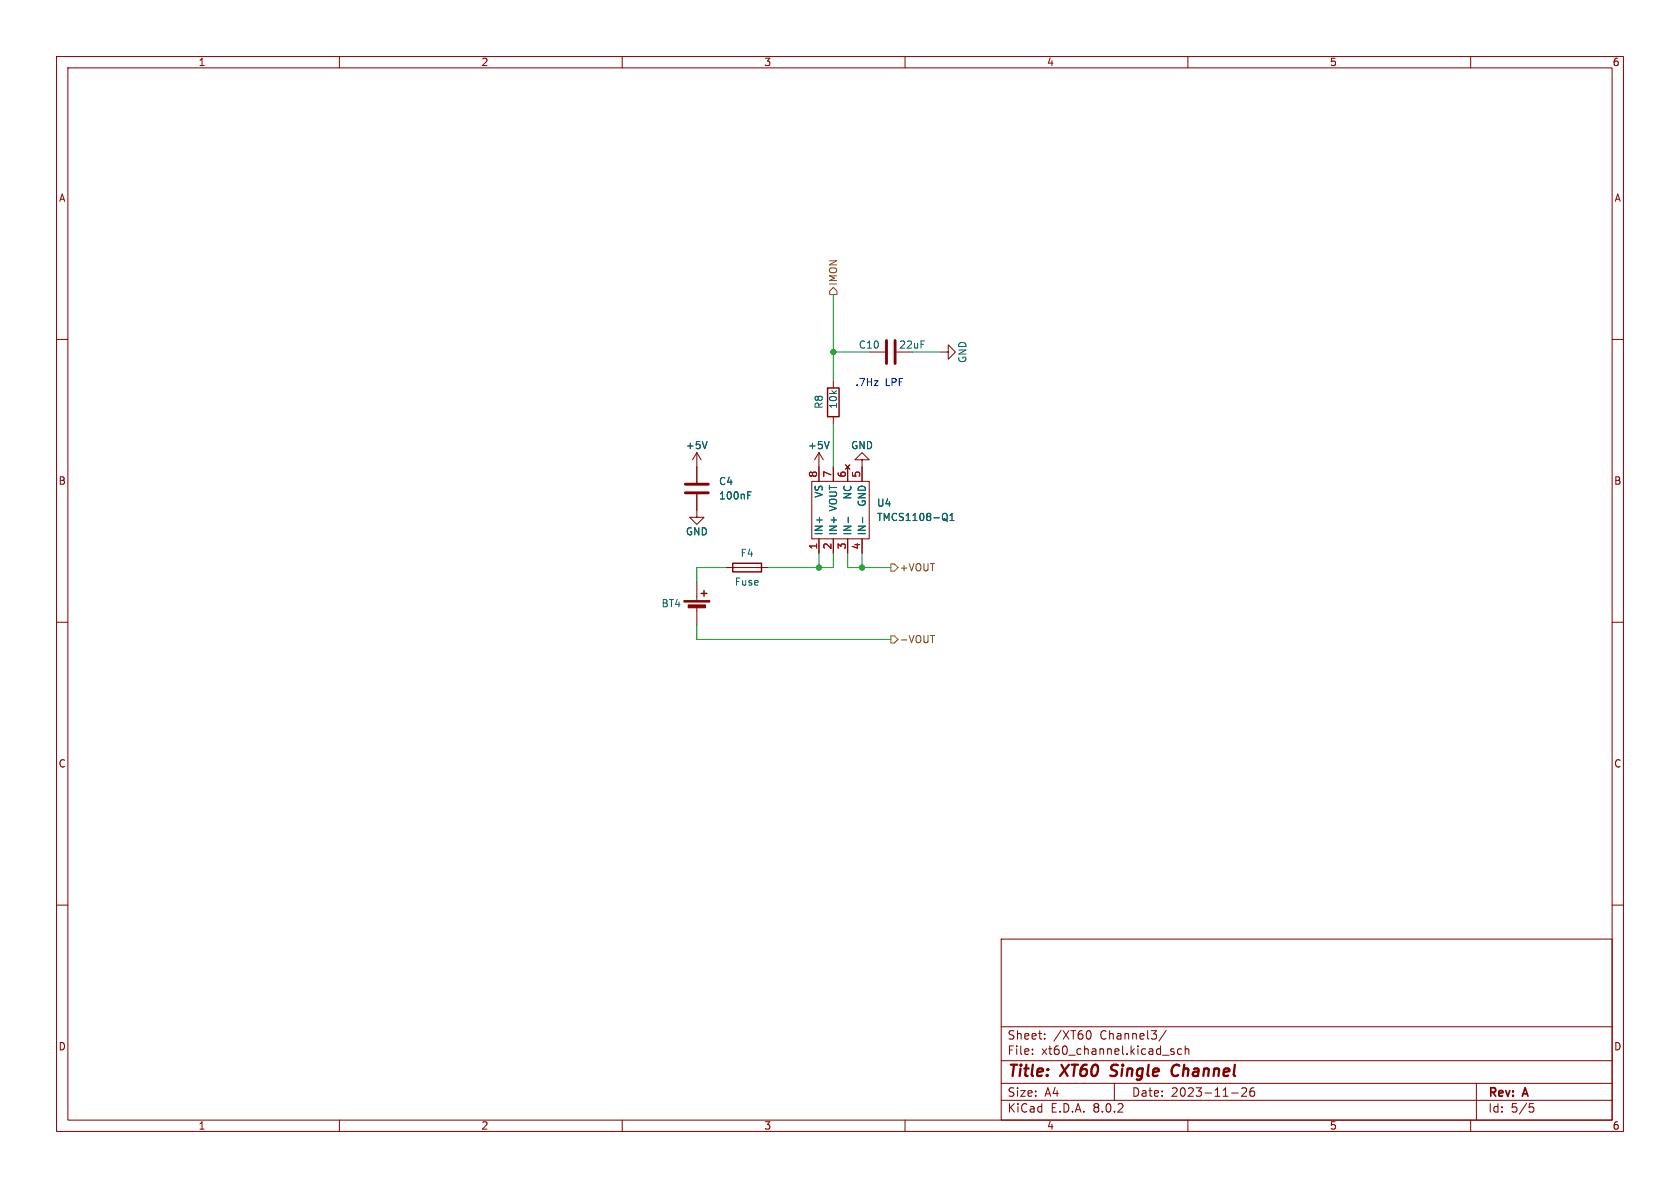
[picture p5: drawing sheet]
<svg xmlns="http://www.w3.org/2000/svg" width="297mm" height="210mm" viewBox="0 0 297 210" stroke-linecap="round" stroke-linejoin="round" font-family="sans-serif">
<g fill="none" stroke="#840000" stroke-width=".18">
<path d="M10 10h277v190h-277zM12 12h273v186h-273zM60 10v2M110 10v2M160 10v2M210 10v2M260 10v2M10 60h2M285 60h2M147.3 67.3v1.3M147.3 73.7v1.2M153.7 62.2h2.8"/>
<path d="M166.4 62.2h1.2v-1.2l1.3 1.2-1.3 1.3v-1.3M123.2 87.4v4h1.3l-1.3 1.3-1.3-1.3h1.3M123.2 80v5.3M123.2 80l-.8 1.3M123.2 80l.8 1.3M143.5 85.1h10.2v10.2h-10.2zM144.8 80l-.8 1.3M144.8 80v5.1M144.8 95.3v2.5M144.8 80l.7 1.3M147.3 82.6v2.5M147.3 95.3v2.5"/>
<path d="M149.5 82.2l.7 .7M149.9 82.6v2.5M149.9 95.3v2.5M150.2 82.2l-.7 .7M152.4 81.3h1.3l-1.3-1.3-1.3 1.3h1.3v3.8M152.4 95.3v2.5M10 110h2M123.2 102.9v3.3M123.2 107.2v3.3M128.3 100.3h7.6M285 110h2M10 160h2"/>
<path d="M285 160h2M177 166h108v32h-108zM60 198v2M110 198v2M160 198v2M177 194.5h108M177 191.5h108M177 187.5h108M177 181.5h108M182.5 186.3v.1M182.5 185.5v.1M184.7 183.6v.1"/>
<path d="M184.7 182.8v.1M192.4 182.2a.81 .81 0 0 1 .6 .6 .81 .81 0 0 1-.3 .8l-.3 .1M197 191.5v3M206.2 182.1l-1.3 2M207 185.7l.6 .4-.2 .3-.4-.1M207.5 185.5l-.3-.1-.2 .2M208.9 185.5l-.4-.1-.3 .3v.4l.1 .2h.6M209.5 185.5l.2-.1 .4 .1 .1 .9M209.5 184.9v1.5M210 198v2M217.7 193.2h1.2M219.5 192.4l.6-.1 .2 .1 .1 .3-.9 1.1h.9"/>
<path d="M221.7 192.3a.59 .59 0 0 0-.7 .6v.6l.1 .2 .4 .1 .2-.1 .1-.5-.1-.3h-.5l-.2 .3M260 198v2M261 191.5v6.5M270.4 195.1h.7M270.5 195.7h.4l.3 .3-.2 .5-.5 .1"/>
</g>
<path d="M196.3 190.1l.2 .1M196.6 188.4l-.1 .2v.4M208.1 188.2a1.13 1.13 0 0 0-.9 .7 1.13 1.13 0 0 0 .2 1.2l.3 .1 .5-.1" fill="none" stroke="#840000" stroke-width=".4"/>
<path d="M156.7 60.2v4.1M158.2 60.2v4.1M121.2 87.1h4M121.2 85.6h4" fill="none" stroke="#840000" stroke-width=".51"/>
<path d="M146.3 68.6h2v5.1h-2zM129.5 99.6h5.1v1.5h-5.1zM124 104.9h1M124.5 104.4v1" fill="none" stroke="#840000" stroke-width=".25"/>
<path d="M125 78l-.4 1.3M146.6 78l-.4 1.3M132.2 87.5h.4M132.2 86.9h.6M150 91.4v1M152.5 91.4v1M166.9 90.7a.43 .43 0 0 1 .5 .5v.4a.43 .43 0 0 1-.5 .4M167.1 91.8l.4 .3M167.9 92h.8M167.9 91.1l.4-.4v1.3" fill="none" stroke="#006464" stroke-width=".18"/>
<g fill="#840000" stroke="#840000" stroke-width=".18">
<path d="M120.9 106.2h4.6v.2h-4.6z"/>
<path d="M121.7 106.9h3v.5h-3z"/>
</g>
<path d="M147.3 50.8l.7 .6v.7h-1.3v-.7zM157.5 99.7h.6l.6 .6-.6 .7h-.6zM157.5 112.4h.6l.6 .6-.6 .7h-.6zM164.5 112.3h.7" fill="none" stroke="#725600" stroke-width=".18"/>
<path d="M147.3 52.1v15.2M147.3 74.9v7.7M147.3 62.2h6.4M161.3 62.2h5.1M144.8 97.8v2.5M147.3 97.8v2.5h-11.4M149.9 97.8v2.5h7.6M152.4 97.8v2.5M123.2 110.5v2.5h34.3M128.3 100.3h-5.1v2.6" fill="none" stroke="#009600" stroke-width=".18"/>
<g fill="#009600" stroke="#009600" stroke-width=".18">
<circle cx="152.4" cy="100.3" r=".46"/>
<circle cx="147.3" cy="62.2" r=".46"/>
<circle cx="144.8" cy="100.3" r=".46"/>
</g>
<g font-size="2.8" fill="#840000">
<text x="178" y="190.9">Title:</text>
<text x="187.7" y="190.9">XT60</text>
<text x="197.2" y="190.9">Single</text>
<text x="208.8" y="190.9">Channel</text>
</g>
<g font-size="2.1" fill="#840000">
<text x="178" y="184">Sheet:</text>
<text x="186.2" y="184">/XT60</text>
<text x="194.5" y="184">Channel3/</text>
<text x="178" y="186.7">File:</text>
<text x="184.1" y="186.7">xt60_channel.kicad_sch</text>
<text x="178" y="196.9">KiCad</text>
<text x="178" y="194.1">Size:</text>
<text x="184.7" y="194.1">A4</text>
<text x="185.7" y="196.9">E.D.A.</text>
<text x="193.3" y="196.9">8.0.2</text>
<text x="200" y="194.1">Date:</text>
<text x="207" y="194.1">2023-11-26</text>
<text x="263" y="194.3">Rev:</text>
<text x="263" y="196.9">Id:</text>
<text x="267.1" y="196.9">5/5</text>
<text x="269.4" y="194.3">A</text>
</g>
<g font-size="1.8" fill="#840000">
<text x="35" y="11.9">1</text>
<text x="85" y="11.9">2</text>
<text x="135" y="11.9">3</text>
<text x="185" y="11.9">4</text>
<text x="235" y="11.9">5</text>
<text x="285" y="11.9">6</text>
<text x="10.3" y="35.9">A</text>
<text x="285.3" y="35.9">A</text>
<text x="10.3" y="85.9">B</text>
<text x="285.3" y="85.9">B</text>
<text x="10.3" y="135.9">C</text>
<text x="285.3" y="135.9">C</text>
<text x="10.3" y="185.9">D</text>
<text x="285.3" y="185.9">D</text>
<text x="35" y="199.9">1</text>
<text x="85" y="199.9">2</text>
<text x="135" y="199.9">3</text>
<text x="185" y="199.9">4</text>
<text x="235" y="199.9">5</text>
<text x="285" y="199.9">6</text>
</g>
<g font-size="1.8" fill="#725600">
<text x="148.2" y="50.6" transform="rotate(-90 148.2 50.6)">IMON</text>
<text x="158.9" y="101.2">+VOUT</text>
<text x="158.9" y="113.9">-VOUT</text>
</g>
<g font-size="1.8" fill="#006464">
<text x="151.7" y="61.8">C10</text>
<text x="158.9" y="61.8">22uF</text>
<text x="171" y="64.3" transform="rotate(-90 171 64.3)">GND</text>
<text x="145.6" y="72.4" transform="rotate(-90 145.6 72.4)">R8</text>
<text x="148.2" y="72.4" transform="rotate(-90 148.2 72.4)">10k</text>
<text x="121.2" y="79.6">+5V</text>
<text x="142.7" y="79.6">+5V</text>
<text x="150.4" y="79.6">GND</text>
<text x="127" y="86">C4</text>
<text x="127" y="88.5">100nF</text>
<text x="145.6" y="88.1" transform="rotate(-90 145.6 88.1)">VS</text>
<text x="150.7" y="88.4" transform="rotate(-90 150.7 88.4)">NC</text>
<text x="153.3" y="89.7" transform="rotate(-90 153.3 89.7)">GND</text>
<text x="154.9" y="89.8">U4</text>
<text x="121.2" y="94.8">GND</text>
<text x="145.6" y="94.7" transform="rotate(-90 145.6 94.7)">IN+</text>
<text x="148.2" y="94.7" transform="rotate(-90 148.2 94.7)">IN+</text>
<text x="148.2" y="90.5" transform="rotate(-90 148.2 90.5)">VOUT</text>
<text x="150.7" y="94.7" transform="rotate(-90 150.7 94.7)">IN-</text>
<text x="153.3" y="94.7" transform="rotate(-90 153.3 94.7)">IN-</text>
<text x="154.9" y="92.3">TMCS1108-Q1</text>
<text x="130.8" y="98.7">F4</text>
<text x="116.8" y="107.5">BT4</text>
<text x="129.8" y="103.7">Fuse</text>
</g>
<g font-size="1.8" fill="#0000c2">
<text x="151.1" y="68.3">.7Hz</text>
<text x="156.5" y="68.3">LPF</text>
</g>
<g font-size="1.8" fill="#a90000">
<text x="144.5" y="84.5" transform="rotate(-90 144.5 84.5)">8</text>
<text x="147.1" y="84.5" transform="rotate(-90 147.1 84.5)">7</text>
<text x="149.6" y="84.5" transform="rotate(-90 149.6 84.5)">6</text>
<text x="152.1" y="84.5" transform="rotate(-90 152.1 84.5)">5</text>
<text x="144.5" y="97.2" transform="rotate(-90 144.5 97.2)">1</text>
<text x="147.1" y="97.2" transform="rotate(-90 147.1 97.2)">2</text>
<text x="149.6" y="97.2" transform="rotate(-90 149.6 97.2)">3</text>
<text x="152.1" y="97.2" transform="rotate(-90 152.1 97.2)">4</text>
</g>
</svg>
